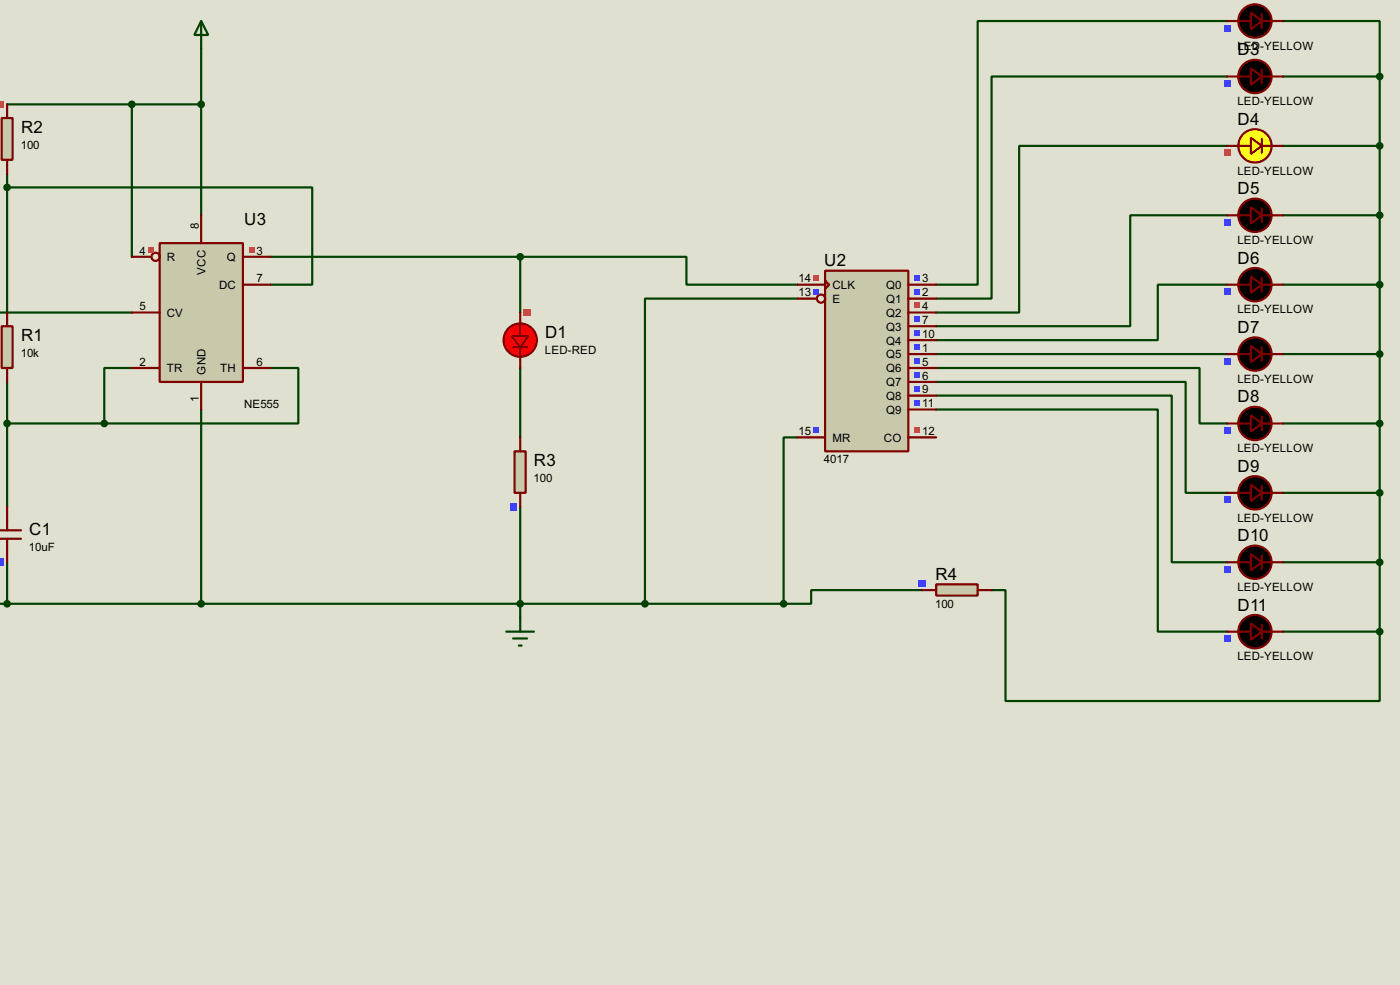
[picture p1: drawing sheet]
<svg xmlns="http://www.w3.org/2000/svg" width="256mm" height="180mm" viewBox="0 0 256 180" stroke-linecap="round" stroke-linejoin="round" font-family="sans-serif">
<path d="M0 0h256.5v180.3h-256.5z" fill="#e0e0d0"/>
<g fill="none" stroke="#004000" stroke-width=".4">
<path d="M1.3 19.1h35.6M24.2 19.1v27.9M36.9 8.9v30.5M224.8 3.9h-45.7v48.2h-7.6M224.8 14h-43.1v40.7h-10.2M235 3.9h17.8v10.1M235 14h17.8M252.8 14v101.6M1.3 34.3h55.9v17.8h-7.6M1.3 31.8v25.4M224.8 26.7h-38.1v30.5h-15.2M224.8 39.4h-17.7v20.3h-35.6"/>
<path d="M235 39.4h17.8M235 26.7h17.8M-.1 57.2h24.3M49.6 47h45.7M95.3 47h30.5v5.1h20.3M95.3 47v10.2M146.1 54.7h-27.9v55.8M224.8 52.1h-12.7v10.2h-40.6M235 52.1h17.8M1.3 69.9v22.9M1.3 77.5h17.8M24.2 67.4h-5.1v10.1"/>
<path d="M36.9 75v35.5M49.6 67.4h5.1v10.1h-35.6M95.3 67.4v12.7M171.5 67.4h48.3v10.1h5M171.5 69.9h45.7v20.3h7.6M171.5 72.4h43.2v30.5h10.1M171.5 75h40.6v40.6h12.7M171.5 64.8h53.3M235 77.5h17.8M235 64.8h17.8M95.3 92.8v20.3M146.1 80.1h-2.5v30.4"/>
<path d="M235 90.2h17.8M-.1 110.5h143.7M1.3 102.9v7.6M169 108h-20.4v2.5h-5M181.7 108h2.5v20.3h68.6v-12.7M235 102.9h17.8M235 115.6h17.8"/>
</g>
<path d="M151.2 49.6h15.2v33h-15.2z" fill="#c8c8aa" stroke="#800000" stroke-width=".4"/>
<g fill="none" stroke="#800000" stroke-width=".4">
<path d="M146.1 52.1h5.1M146.1 54.7h3.6M151.2 51.4l.7 .7-.7 .8zM166.4 52.1h5.1M166.4 54.7h5.1M166.4 57.2h5.1M166.4 59.7h5.1M166.4 62.3h5.1M166.4 64.8h5.1M166.4 67.4h5.1M166.4 69.9h5.1M166.4 72.4h5.1"/>
<path d="M166.4 75h5.1M146.1 80.1h5.1M166.4 80.1h5.1"/>
<circle cx="150.4" cy="54.7" r=".75"/>
</g>
<path d="M149 50.3h1v1.1h-1z" fill="#ff4040"/>
<g fill="#4040ff">
<path d="M149 52.9h1v1h-1z"/>
<path d="M149 78.3h1v1h-1z"/>
</g>
<path d="M167.6 78.3h1v1h-1z" fill="#ff4040"/>
<g fill="#4040ff">
<path d="M167.6 50.3h1v1.1h-1z"/>
<path d="M167.6 52.9h1v1h-1z"/>
</g>
<path d="M167.6 55.4h1v1h-1z" fill="#ff4040"/>
<g fill="#4040ff">
<path d="M167.6 58h1v1h-1z"/>
<path d="M167.6 60.5h1v1h-1z"/>
<path d="M167.6 63h1v1.1h-1z"/>
<path d="M167.6 65.6h1v1h-1z"/>
<path d="M167.6 68.1h1v1h-1z"/>
<path d="M167.6 70.7h1v1h-1z"/>
<path d="M167.6 73.2h1v1h-1z"/>
</g>
<path d="M.3 59.7h2v7.7h-2z" fill="#c8c8aa" stroke="#800000" stroke-width=".4"/>
<path d="M1.3 57.2v2.5M1.3 67.4v2.5" fill="none" stroke="#800000" stroke-width=".4"/>
<path d="M.3 21.6h2v7.7h-2z" fill="#c8c8aa" stroke="#800000" stroke-width=".4"/>
<path d="M1.3 19.1v2.5M1.3 29.3v2.5" fill="none" stroke="#800000" stroke-width=".4"/>
<path d="M-.1 18.5h.8v1.2h-.8z" fill="#ff4040"/>
<path d="M36.9 3.9l1.3 2.5h-2.6zM36.9 3.9v5" fill="none" stroke="#004000" stroke-width=".4"/>
<path d="M-.1 97.1h4M-.1 98.6h4M1.3 92.8v4.3M1.3 98.6v4.3" fill="none" stroke="#800000" stroke-width=".4"/>
<path d="M-.1 102.3h.8v1.3h-.8z" fill="#4040ff"/>
<path d="M92.8 115.6h5M94 116.9h2.6M95.1 118.2h.5M95.3 113.1v2.5" fill="none" stroke="#004000" stroke-width=".4"/>
<circle cx="1.3" cy="110.5" r=".5" fill="#004000" stroke="#004000" stroke-width=".4"/>
<circle cx="95.3" cy="62.3" r="3.1" fill="#f00" stroke="#800000" stroke-width=".4"/>
<path d="M95.3 59.2v2.3M94 63.6h2.6M95.3 63.6v1.7" fill="none" stroke="#800000" stroke-width=".4"/>
<path d="M93.8 61.5h3l-1.5 2.1z" fill="#ff2b2b" stroke="#800000" stroke-width=".4"/>
<path d="M95.3 57.2v2.5M95.3 64.8v2.6" fill="none" stroke="#800000" stroke-width=".4"/>
<path d="M95.9 56.6h1.3v1.2h-1.3z" fill="#ff4040"/>
<path d="M94.3 82.6h2v7.6h-2z" fill="#c8c8aa" stroke="#800000" stroke-width=".4"/>
<path d="M95.3 80.1v2.5M95.3 90.2v2.6" fill="none" stroke="#800000" stroke-width=".4"/>
<path d="M93.4 92.1h1.3v1.3h-1.3z" fill="#4040ff"/>
<g fill="#004000" stroke="#004000" stroke-width=".4">
<circle cx="95.3" cy="110.5" r=".5"/>
<circle cx="118.1" cy="110.5" r=".5"/>
</g>
<path d="M171.5 107h7.6v2h-7.6z" fill="#c8c8aa" stroke="#800000" stroke-width=".4"/>
<path d="M169 108h2.5M179.1 108h2.6" fill="none" stroke="#800000" stroke-width=".4"/>
<path d="M168.3 106.1h1.3v1.3h-1.3z" fill="#4040ff"/>
<circle cx="143.5" cy="110.5" r=".5" fill="#004000" stroke="#004000" stroke-width=".4"/>
<path d="M29.3 44.5h15.2v25.4h-15.2z" fill="#c8c8aa" stroke="#800000" stroke-width=".4"/>
<g fill="none" stroke="#800000" stroke-width=".4">
<path d="M36.9 39.4v5.1M24.2 47h3.5M24.2 57.2h5.1M44.5 47h5.1M44.5 52.1h5.1M24.2 67.4h5.1M36.9 69.9v5.1M44.5 67.4h5.1"/>
<circle cx="28.5" cy="47" r=".75"/>
</g>
<g fill="#ff4040">
<path d="M27.1 45.3h1v1h-1z"/>
<path d="M45.6 45.3h1.1v1h-1.1z"/>
</g>
<g fill="#004000" stroke="#004000" stroke-width=".4">
<circle cx="36.8" cy="19.1" r=".5"/>
<circle cx="36.8" cy="110.5" r=".5"/>
<circle cx="24.1" cy="19.1" r=".5"/>
<circle cx="95.3" cy="47" r=".5"/>
<circle cx="1.3" cy="34.3" r=".5"/>
<circle cx="19.1" cy="77.5" r=".5"/>
<circle cx="1.3" cy="77.5" r=".5"/>
</g>
<g fill="#000" stroke="#800000" stroke-width=".4">
<path d="M229.2 2.3l2 1.6-2 1.5z"/>
<circle cx="229.9" cy="3.9" r="3.1"/>
</g>
<path d="M224.8 3.9h4.4M231.2 2.6v2.5M231.2 3.9h3.8" fill="none" stroke="#800000" stroke-width=".4"/>
<path d="M228.9 3.9h2M229.4 3.4h1v1h-1zM229.9 2.8v2.1" fill="none" stroke="#000040" stroke-width=".2"/>
<path d="M224.2 4.5h1.3v1.3h-1.3z" fill="#4040ff"/>
<g fill="#000" stroke="#800000" stroke-width=".4">
<path d="M229.2 12.5l2 1.5-2 1.5z"/>
<circle cx="229.9" cy="14" r="3.1"/>
</g>
<path d="M224.8 14h4.4M231.2 12.8v2.5M231.2 14h3.8" fill="none" stroke="#800000" stroke-width=".4"/>
<path d="M228.9 14h2M229.4 13.5h1v1h-1zM229.9 13v2" fill="none" stroke="#000040" stroke-width=".2"/>
<path d="M224.2 14.7h1.3v1.2h-1.3z" fill="#4040ff"/>
<circle cx="229.9" cy="26.7" r="3.1" fill="#ffff1c" stroke="#800000" stroke-width=".4"/>
<path d="M226.9 26.7h2.3M231.2 25.5v2.5M231.2 26.7h1.8" fill="none" stroke="#800000" stroke-width=".4"/>
<path d="M229.2 25.2l2 1.5-2 1.5z" fill="#ffff2f" stroke="#800000" stroke-width=".4"/>
<path d="M224.8 26.7h2.6M232.5 26.7h2.5" fill="none" stroke="#800000" stroke-width=".4"/>
<path d="M224.2 27.4h1.3v1.2h-1.3z" fill="#ff4040"/>
<g fill="#000" stroke="#800000" stroke-width=".4">
<path d="M229.2 37.9l2 1.5-2 1.5z"/>
<circle cx="229.9" cy="39.4" r="3.1"/>
</g>
<path d="M224.8 39.4h4.4M231.2 38.2v2.5M231.2 39.4h3.8" fill="none" stroke="#800000" stroke-width=".4"/>
<path d="M228.9 39.4h2M229.4 38.9h1v1h-1zM229.9 38.4v2" fill="none" stroke="#000040" stroke-width=".2"/>
<path d="M224.2 40.1h1.3v1.2h-1.3z" fill="#4040ff"/>
<g fill="#000" stroke="#800000" stroke-width=".4">
<path d="M229.2 50.6l2 1.5-2 1.5z"/>
<circle cx="229.9" cy="52.1" r="3.1"/>
</g>
<path d="M224.8 52.1h4.4M231.2 50.9v2.5M231.2 52.1h3.8" fill="none" stroke="#800000" stroke-width=".4"/>
<path d="M228.9 52.1h2M229.4 51.6h1v1h-1zM229.9 51.1v2" fill="none" stroke="#000040" stroke-width=".2"/>
<path d="M224.2 52.8h1.3v1.2h-1.3z" fill="#4040ff"/>
<g fill="#000" stroke="#800000" stroke-width=".4">
<path d="M229.2 63.3l2 1.5-2 1.5z"/>
<circle cx="229.9" cy="64.8" r="3.1"/>
</g>
<path d="M224.8 64.8h4.4M231.2 63.6v2.5M231.2 64.8h3.8" fill="none" stroke="#800000" stroke-width=".4"/>
<path d="M228.9 64.8h2M229.4 64.3h1v1h-1zM229.9 63.8v2" fill="none" stroke="#000040" stroke-width=".2"/>
<path d="M224.2 65.5h1.3v1.2h-1.3z" fill="#4040ff"/>
<g fill="#000" stroke="#800000" stroke-width=".4">
<path d="M229.2 76l2 1.5-2 1.5z"/>
<circle cx="229.9" cy="77.5" r="3.1"/>
</g>
<path d="M224.8 77.5h4.4M231.2 76.3v2.5M231.2 77.5h3.8" fill="none" stroke="#800000" stroke-width=".4"/>
<path d="M228.9 77.5h2M229.4 77h1v1h-1zM229.9 76.5v2" fill="none" stroke="#000040" stroke-width=".2"/>
<path d="M224.2 78.2h1.3v1.2h-1.3z" fill="#4040ff"/>
<g fill="#000" stroke="#800000" stroke-width=".4">
<path d="M229.2 88.7l2 1.5-2 1.5z"/>
<circle cx="229.9" cy="90.2" r="3.1"/>
</g>
<path d="M224.8 90.2h4.4M231.2 89v2.5M231.2 90.2h3.8" fill="none" stroke="#800000" stroke-width=".4"/>
<path d="M228.9 90.2h2M229.4 89.7h1v1h-1zM229.9 89.2v2" fill="none" stroke="#000040" stroke-width=".2"/>
<path d="M224.2 90.9h1.3v1.2h-1.3z" fill="#4040ff"/>
<g fill="#000" stroke="#800000" stroke-width=".4">
<path d="M229.2 101.4l2 1.5-2 1.5z"/>
<circle cx="229.9" cy="102.9" r="3.1"/>
</g>
<path d="M224.8 102.9h4.4M231.2 101.7v2.5M231.2 102.9h3.8" fill="none" stroke="#800000" stroke-width=".4"/>
<path d="M228.9 102.9h2M229.4 102.4h1v1h-1zM229.9 101.9v2" fill="none" stroke="#000040" stroke-width=".2"/>
<path d="M224.2 103.6h1.3v1.2h-1.3z" fill="#4040ff"/>
<g fill="#000" stroke="#800000" stroke-width=".4">
<path d="M229.2 114.1l2 1.5-2 1.5z"/>
<circle cx="229.9" cy="115.6" r="3.1"/>
</g>
<path d="M224.8 115.6h4.4M231.2 114.4v2.5M231.2 115.6h3.8" fill="none" stroke="#800000" stroke-width=".4"/>
<path d="M228.9 115.6h2M229.4 115.1h1v1h-1zM229.9 114.6v2" fill="none" stroke="#000040" stroke-width=".2"/>
<path d="M224.2 116.3h1.3v1.2h-1.3z" fill="#4040ff"/>
<g fill="#004000" stroke="#004000" stroke-width=".4">
<circle cx="252.7" cy="102.9" r=".5"/>
<circle cx="252.7" cy="90.2" r=".5"/>
<circle cx="252.7" cy="77.5" r=".5"/>
<circle cx="252.7" cy="64.8" r=".5"/>
<circle cx="252.7" cy="52.1" r=".5"/>
<circle cx="252.7" cy="39.4" r=".5"/>
<circle cx="252.7" cy="26.7" r=".5"/>
<circle cx="252.7" cy="14" r=".5"/>
<circle cx="252.7" cy="115.6" r=".5"/>
</g>
<g font-size="3.5">
<text x="226.7" y="10.2">D3</text>
<text x="226.7" y="22.9">D4</text>
<text x="3.9" y="24.3">R2</text>
<text x="226.7" y="35.6">D5</text>
<text x="44.8" y="41.2">U3</text>
<text x="151" y="48.7">U2</text>
<text x="226.7" y="48.3">D6</text>
<text x="3.9" y="62.4">R1</text>
<text x="99.9" y="61.9">D1</text>
<text x="226.7" y="61">D7</text>
<text x="226.7" y="73.7">D8</text>
<text x="97.8" y="85.3">R3</text>
<text x="226.7" y="86.4">D9</text>
<text x="5.4" y="98">C1</text>
<text x="226.7" y="99.1">D10</text>
<text x="171.4" y="106.2">R4</text>
<text x="226.7" y="111.8">D11</text>
</g>
<g font-size="2.4">
<text x="226.7" y="9.1">LED-YELLOW</text>
<text x="226.7" y="19.2">LED-YELLOW</text>
<text x="3.8" y="27.2">100</text>
<text x="226.7" y="31.9">LED-YELLOW</text>
<text x="36.5" y="42" transform="rotate(-90 36.5 42)">8</text>
<text x="25.6" y="46.6">4</text>
<text x="30.5" y="47.8">R</text>
<text x="41.5" y="47.8">Q</text>
<text x="47" y="46.6">3</text>
<text x="226.7" y="44.6">LED-YELLOW</text>
<text x="37.7" y="50.3" transform="rotate(-90 37.7 50.3)">VCC</text>
<text x="40.1" y="52.9">DC</text>
<text x="47" y="51.7">7</text>
<text x="146.3" y="51.7">14</text>
<text x="152.5" y="52.9">CLK</text>
<text x="162.3" y="52.9">Q0</text>
<text x="169" y="51.7">3</text>
<text x="25.6" y="56.8">5</text>
<text x="30.5" y="58">CV</text>
<text x="146.3" y="54.3">13</text>
<text x="152.5" y="55.4">E</text>
<text x="162.3" y="55.4">Q1</text>
<text x="162.3" y="58">Q2</text>
<text x="169" y="54.3">2</text>
<text x="169" y="56.8">4</text>
<text x="169" y="59.3">7</text>
<text x="226.7" y="57.4">LED-YELLOW</text>
<text x="3.8" y="65.4">10k</text>
<text x="99.8" y="64.8">LED-RED</text>
<text x="162.3" y="60.5">Q3</text>
<text x="162.3" y="63.1">Q4</text>
<text x="162.3" y="65.6">Q5</text>
<text x="169" y="61.9">10</text>
<text x="169" y="64.4">1</text>
<text x="25.6" y="67">2</text>
<text x="30.5" y="68.1">TR</text>
<text x="37.7" y="68.6" transform="rotate(-90 37.7 68.6)">GND</text>
<text x="40.3" y="68.1">TH</text>
<text x="47" y="67">6</text>
<text x="162.3" y="68.1">Q6</text>
<text x="162.3" y="70.7">Q7</text>
<text x="169" y="67">5</text>
<text x="169" y="69.5">6</text>
<text x="169" y="72">9</text>
<text x="226.7" y="70.1">LED-YELLOW</text>
<text x="36.5" y="73.6" transform="rotate(-90 36.5 73.6)">1</text>
<text x="44.7" y="74.6">NE555</text>
<text x="162.3" y="73.2">Q8</text>
<text x="162.3" y="75.8">Q9</text>
<text x="169" y="74.6">11</text>
<text x="146.3" y="79.7">15</text>
<text x="152.5" y="80.8">MR</text>
<text x="161.9" y="80.8">CO</text>
<text x="169" y="79.7">12</text>
<text x="226.7" y="82.8">LED-YELLOW</text>
<text x="97.8" y="88.2">100</text>
<text x="151" y="84.8">4017</text>
<text x="226.7" y="95.5">LED-YELLOW</text>
<text x="5.3" y="100.9">10uF</text>
<text x="171.3" y="111.2">100</text>
<text x="226.7" y="108.2">LED-YELLOW</text>
<text x="226.7" y="120.9">LED-YELLOW</text>
</g>
</svg>
